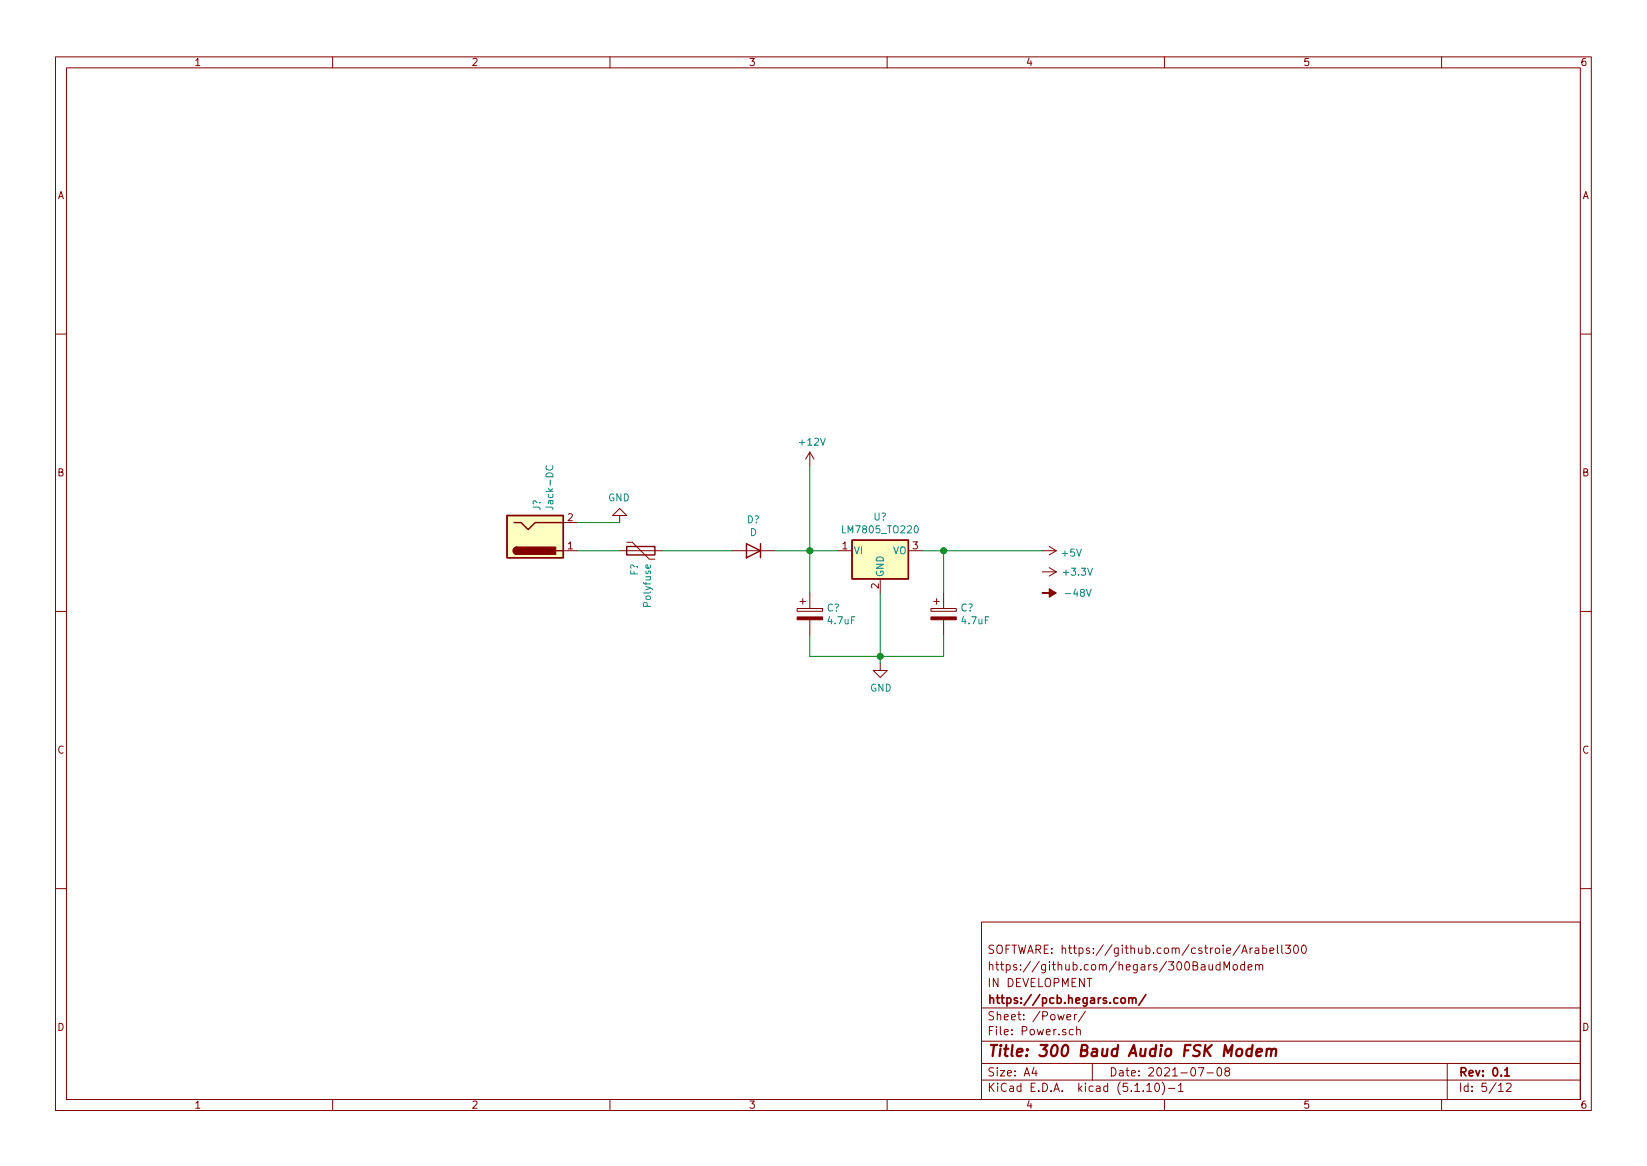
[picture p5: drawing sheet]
<svg xmlns="http://www.w3.org/2000/svg" width="297mm" height="210mm" viewBox="0 0 297 210" stroke-linecap="round" stroke-linejoin="round" font-family="sans-serif">
<g fill="none" stroke="#840000" stroke-width=".18">
<path d="M10 10.3h277v189.9h-277zM12 12.2h273v186.1h-273zM60 10.3v1.9M110 10.3v1.9M160 10.3v1.9M210 10.3v1.9M260 10.3v1.9M10 60.2h2M285 60.2h2M101.6 99.3h2.5M101.6 94.2h2.5M111.8 93h1.2l-1.2-1.3-1.3 1.3h1.3v1.2"/>
<path d="M111.8 99.3h7.6M113 97.8h1l3.1 3h1M132.1 99.3h7.6M146 81.5l-.7 1.3M146 81.5v2.6M146 81.5l.8 1.3M151.1 99.3h2.6M163.8 99.3h2.6M188 99.3h2.5M189.2 98.5l1.3 .8M190.5 99.3l-1.3 .8M10 110.3h2"/>
<path d="M143.8 109.7h4.5v.5h-4.5zM144.3 108.5h1M144.8 107.9v1.1M146 106.9v2.8M146 111.8v2.7M158.7 119.6v1.3h1.3l-1.3 1.3-1.2-1.3h1.2M158.7 104.4v2.5M167.9 109.7h4.6v.5h-4.6zM168.4 108.5h1M168.9 107.9v1.1M170.2 106.9v2.8M170.2 111.8v2.7"/>
<path d="M188 103.1h2.5M189.2 102.4l1.3 .7M190.5 103.1l-1.3 .8M285 110.3h2M10 160.2h2M177 166.3h108v32h-108zM218 173.9l.1 .9 .4 .1 .2-.1M218.7 173.9v1M220 174l-.4-.1-.3 .3 .1 .6 .2 .1 .4-.1M220 173.4v1.5M220.8 174.9v-1.5l.4 1.1 .5-1.1v1.5M222.5 174.1l.2-.2 .4 .2 .1 .5-.2 .2-.3 .1-.2-.1z"/>
<path d="M224.5 174l-.5-.1-.3 .3 .1 .6 .2 .1 .5-.1M224.5 173.4v1.5M225.1 174.4l.7-.1-.1-.3-.4-.1-.2 .2 .1 .7h.5M225.5 170.9v1M225.9 170.9l-.4 .3M226.4 171h.5l.1 .9M226.4 174.1l.1-.1a.37 .37 0 0 1 .6 .1v.8M226.4 173.9v1M227 171.3l-.5 .1a.29 .29 0 0 0-.2 .2 .29 .29 0 0 0 .2 .3h.5M227.1 174.1l.2-.2 .4 .1v.9M227.7 171l.5-.1 .2 .3v.6l-.2 .1h-.5M227.7 170.4v1.5"/>
<path d="M229 171.4l.7-.1v-.3l-.5-.1-.2 .2 .1 .8h.6M230.4 170.4v1.3l.2 .2M231.2 170.4v1.3l.2 .2M231.8 170.4h.9l-.5 .6 .5 .1v.7l-.3 .1-.6-.1M233.5 170.5l.2-.1a.8 .8 0 0 1 .5 .8 .8 .8 0 0 1-.5 .7 .97 .97 0 0 1-.2-1.4zM234.9 170.6l.2-.2a.81 .81 0 0 1 .6 .6 .81 .81 0 0 1-.3 .9h-.2a.79 .79 0 0 1-.3-1.3zM285 160.2h2M60 198.3v1.9M110 198.3v1.9M160 198.3v1.9M177 194.8h108M177 191.8h108"/>
<path d="M177 187.8h108M177 181.8h108M186.5 192.5l-.4 1h1M186.8 193v1M192.4 183.4l.7-.1v-.3l-.5-.1-.2 .2 .1 .7h.6M193.5 185.7l-.4-.1-.3 .3 .1 .6 .2 .1 .4-.1M193.8 182.9v1M194.2 185.7h.1a.37 .37 0 0 1 .5 .1v.8M194.2 182.9l-.4 .2v.1M194.2 185.1v1.5M195.8 182.3l-1.3 2M197 191.8v3"/>
<path d="M206.8 195.8l.5-.5v1.5M206.8 196.8h.9M208.5 195.4l.1-.1a.8 .8 0 0 1 .5 .8 .8 .8 0 0 1-.5 .7 1 1 0 0 1-.1-1.4zM209.6 195.1a1.71 1.71 0 0 1 0 2.3M210 198.3v1.9M210.7 196.3h1.2M212.5 195.8l.5-.5v1.5M212.5 196.8h.9M216.1 192.5h1l-.6 1.5M217.7 193.5h1.1M219.6 192.7l.4-.2a.94 .94 0 0 1 0 1.5 .82 .82 0 0 1-.4-1.3zM221.2 193.2l-.3-.3 .1-.2 .2-.2 .4 .1 .2 .2-.1 .2-.5 .2-.3 .3 .1 .4 .2 .1h.3l.3-.3-.1-.4-.2-.1"/>
<path d="M260 198.3v1.9M261 191.8v6.5M270.3 195.8l.4-.5v1.5M270.3 196.8h.8M271.7 195.5l.6-.2 .2 .5-.9 1h.9"/>
</g>
<path d="M203.6 179.9v1M206.7 179.3l-1.3 2M202.2 180.1l.3-.2 .4 .2v.5l-.1 .2-.3 .1-.3-.1zM203.6 180.1l.1-.1a.37 .37 0 0 1 .5 .1v.8M204.2 180.1l.2-.2 .4 .1 .1 .9M271.4 193l.4-.5v1.5M271.4 194h.8" fill="none" stroke="#840000" stroke-width=".3"/>
<path d="M225.8 189.2a.68 .68 0 0 0-1 .3v.8l.3 .1 .6-.1M225.9 188.4l-.2 2M226.6 189.8l1-.2-.1-.4-.5-.1-.4 .3v.9l.2 .1 .6-.1M228.5 189.3a.52 .52 0 0 1 .8 .1l-.1 1M228.5 189.1l-.2 1.3M229.3 189.4l.3-.3 .5 .1-.1 1.2" fill="none" stroke="#840000" stroke-width=".41"/>
<g fill="#ffffc2" stroke="#ffffc2" stroke-width=".18">
<path d="M153.7 97.4h10.1v7h-10.1z"/>
<path d="M91.4 93h10.2v7.6h-10.2z"/>
</g>
<path d="M91.4 93h10.2v7.6h-10.2zM92.7 94.2h1.3l1.2 1.3 1.3-1.3h5.1M93.2 98.7a.63 .63 0 0 0-.6 .6 .63 .63 0 0 0 .6 .6M100.3 99.3h1.3M113 98.5h5.1v1.6h-5.1zM134.6 98l2.6 1.3-2.6 1.3zM137.2 98v2.6M153.7 97.4h10.1v7h-10.1z" fill="none" stroke="#840000" stroke-width=".25"/>
<g fill="#840000" stroke="#840000" stroke-width=".18">
<path d="M188 106.9h1.2v-.7l1.3 .7-1.3 .8v-.8z"/>
<path d="M167.9 111.2h4.6v.6h-4.6z"/>
<path d="M143.8 111.2h4.5v.6h-4.5z"/>
</g>
<path d="M98.6 84a.6 .6 0 0 0 .4 .8 .6 .6 0 0 0 .7-.6l-.1-.2M117.3 101.9v.4l-.2 .2-.6-.1v-.5l.3-.1 .1 .7" fill="none" stroke="#008484" stroke-width=".18"/>
<g fill="#840000" stroke="#840000" stroke-width=".25">
<path d="M92.8 98.9l.4-.2v1.2a.64 .64 0 0 1-.6-.3 .64 .64 0 0 1 .2-.7z"/>
<path d="M93.2 98.7h7v1.2h-7z"/>
</g>
<path d="M104.1 99.3h7.7M104.1 94.2h7.7M119.4 99.3h12.7M139.7 99.3h11.4M146 84.1v22.8M166.4 99.3h21.6M170.2 99.3v7.6M146 114.5v3.9h24.2v-3.9M158.7 106.9v12.7" fill="none" stroke="#008400" stroke-width=".18"/>
<g fill="#008400" stroke="#008400" stroke-width=".25">
<circle cx="170.2" cy="99.3" r=".51"/>
<circle cx="146.1" cy="99.3" r=".51"/>
<circle cx="158.8" cy="118.4" r=".51"/>
</g>
<text font-size="2.8" fill="#840000" x="178" y="190.5">Title: 300 Baud Audio FSK Modem</text>
<g font-size="2.1" fill="#840000">
<text x="178" y="172">SOFTWARE: https://github.com/cstroie/Arabell300</text>
<text x="178" y="178">IN DEVELOPMENT</text>
<text x="178" y="175">https://github.com/hegars/300BaudModem</text>
<text x="178" y="184">Sheet: /Power/</text>
<text x="178" y="181">https://pcb.hegars.com/</text>
<text x="178" y="186.7">File: Power.sch</text>
<text x="178" y="196.9">KiCad E.D.A. kicad (5.1.10)-1</text>
<text x="178" y="194.1">Size: A4</text>
<text x="200" y="194.1">Date: 2021-07-08</text>
<text x="263" y="194.1">Rev: 0.1</text>
<text x="263" y="196.9">Id: 5/12</text>
</g>
<g font-size="1.8" fill="#840000">
<text x="35" y="11.9">1</text>
<text x="85" y="11.9">2</text>
<text x="135" y="11.9">3</text>
<text x="185" y="11.9">4</text>
<text x="235" y="11.9">5</text>
<text x="285" y="11.9">6</text>
<text x="10.4" y="35.9">A</text>
<text x="285.4" y="35.9">A</text>
<text x="10.4" y="85.9">B</text>
<text x="285.4" y="85.9">B</text>
<text x="102.4" y="94">2</text>
<text x="102.4" y="99.1">1</text>
<text x="151.9" y="99.1">1</text>
<text x="164.6" y="99.1">3</text>
<text x="158.5" y="106.1" transform="rotate(-90 158.5 106.1)">2</text>
<text x="10.4" y="135.9">C</text>
<text x="285.4" y="135.9">C</text>
<text x="10.4" y="185.9">D</text>
<text x="285.4" y="185.9">D</text>
<text x="35" y="199.9">1</text>
<text x="85" y="199.9">2</text>
<text x="135" y="199.9">3</text>
<text x="185" y="199.9">4</text>
<text x="235" y="199.9">5</text>
<text x="285" y="199.9">6</text>
</g>
<g font-size="1.8" fill="#008484">
<text x="144.3" y="80.4">+12V</text>
<text x="97.5" y="92.1" transform="rotate(-90 97.5 92.1)">J?</text>
<text x="99.8" y="91.5" transform="rotate(-90 99.8 91.5)">Jack-DC</text>
<text x="109.7" y="90.4">GND</text>
<text x="134.7" y="94.4">D?</text>
<text x="157.6" y="93.8">U?</text>
<text x="135.3" y="96.7">D</text>
<text x="152.3" y="96.2">LM7805_TO220</text>
<text x="153.9" y="99.9">VI</text>
<text x="161" y="99.9">VO</text>
<text x="191.6" y="100.4">+5V</text>
<text x="115.1" y="103.8" transform="rotate(-90 115.1 103.8)">F?</text>
<text x="159.4" y="104.1" transform="rotate(-90 159.4 104.1)">GND</text>
<text x="192" y="103.8">+3.3V</text>
<text x="192.5" y="107.6">-48V</text>
<text x="117.4" y="109.3" transform="rotate(-90 117.4 109.3)">Polyfuse</text>
<text x="149.1" y="110.3">C?</text>
<text x="149.4" y="112.6">4.7uF</text>
<text x="173.3" y="110.3">C?</text>
<text x="173.6" y="112.6">4.7uF</text>
<text x="156.9" y="124.7">GND</text>
</g>
</svg>
